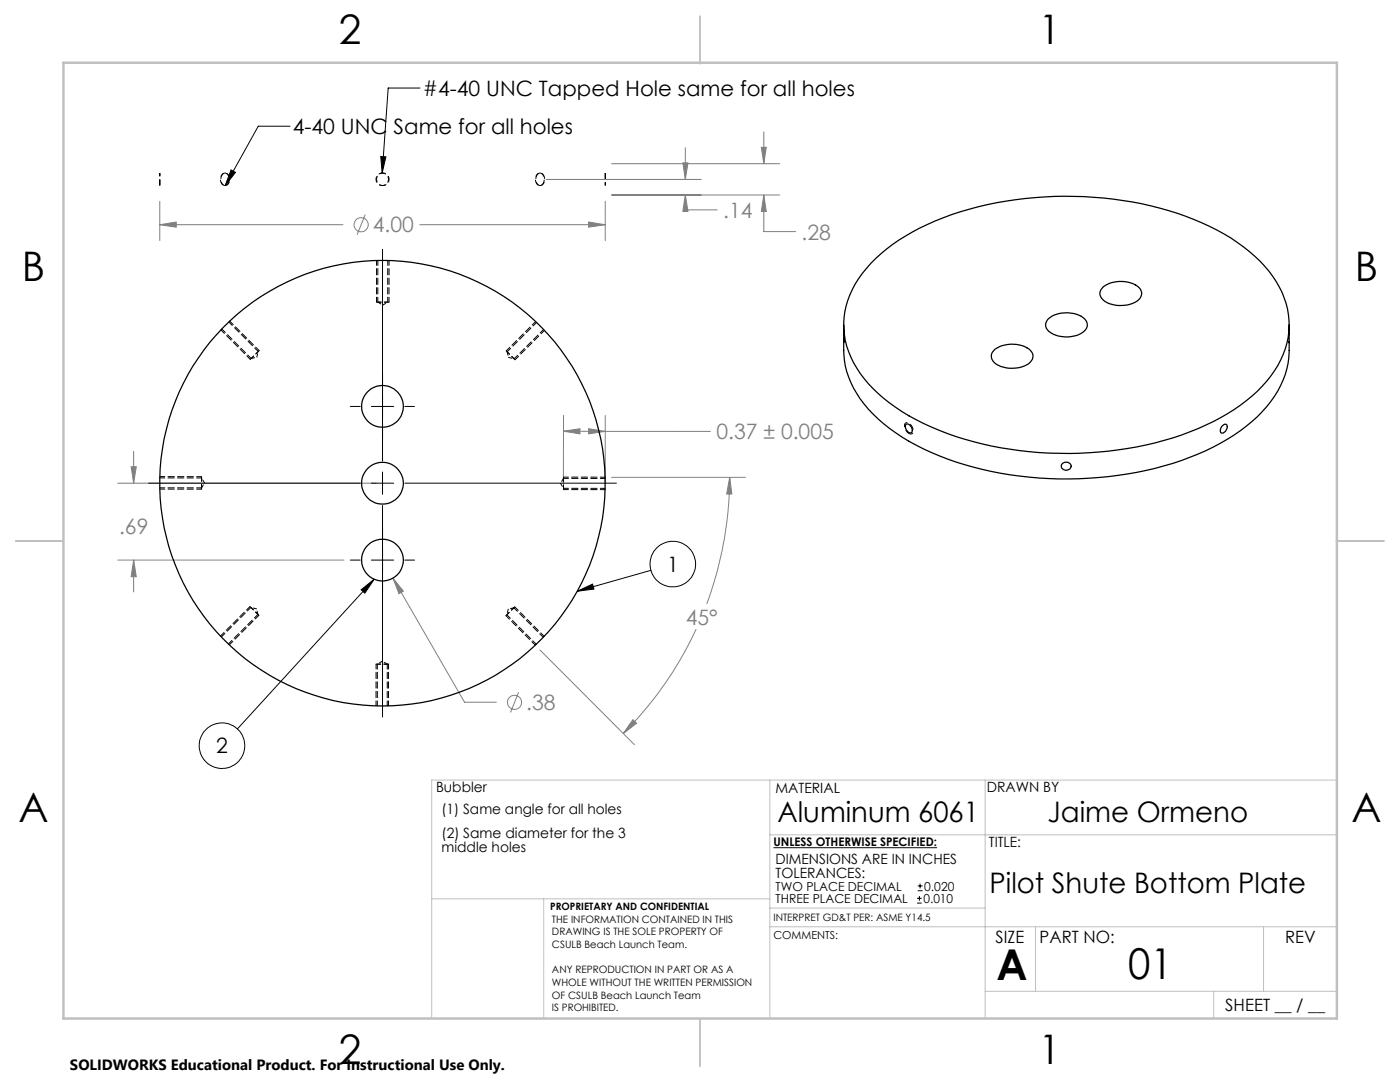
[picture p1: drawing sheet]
<svg xmlns="http://www.w3.org/2000/svg" width="279mm" height="216mm" viewBox="0 0 279 216" stroke-linecap="round" stroke-linejoin="round" font-family="sans-serif">
<g fill="none" stroke="#808080" stroke-width=".2">
<path d="M109 35.8h30.9M122.1 38.9h33.5M122.1 32.7h33.5M136.3 32.5h1l-.5 3.3zM136.8 38.9l.5 3.3h-1zM136.8 38.9v3h6.3M136.8 29.5v6.3M151.9 29.4h1l-.5 3.3zM152.4 38.9l.5 3.3h-1zM152.4 38.9v7.3h6.4M152.4 26.3v6.4M31.9 44.8l3.3-.5v1z"/>
<path d="M31.9 40.2v7.8M31.9 44.8h36.5M72.9 42.8l-1.6 4M83.8 44.8h37M117.5 44.3l3.3 .5-3.3 .5zM120.8 40.2v7.8M23.5 96.4h51.6M26.2 93.1h1l-.5 3.3zM26.7 90.1v6.3M112.5 86l3.2-.5v1.1zM112.5 82.9l-.1 13.5M112.5 86l8.3 .1"/>
<path d="M117.5 85.5l3.3 .6-3.3 .5zM120.8 82.9v13.5M120.8 86.1h21M122.1 95.2h26.7M145.6 95.2l.4 3.4h-1zM145.6 95.2a72.3 72.3 0 0 1-4.6 25.3M23.5 111.8h45.2M26.7 111.8l.5 3.3h-1zM26.7 111.8v6.3M78.4 115.4l2.1 2.6-.9 .5zM78.4 115.4l14.3 24.7h6.4M103.5 138.1l-1.6 4.1"/>
<path d="M107.7 129.7l18.9 18.9M138.9 125.6a72.2 72.2 0 0 1-14.5 20.8M126.3 143.6l.7 .7-2.6 2.1z"/>
<circle cx="72.1" cy="44.8" r="1.41"/>
<circle cx="102.7" cy="140.1" r="1.41"/>
</g>
<g fill="none" stroke="#000" stroke-width=".2">
<path d="M83.8 17.6h-6.3l-1.2 16.9M46.1 33.9l.9 .5-2.1 2.6zM57.9 25.2h-6.4l-6.6 11.8M76 31.2l1 .1-.7 3.2zM76.3 49.7v42.3M29.7 96.4h42.2M69.9 81.1h2M74.1 96.4h4.5M74.1 81.1h4.5M76.3 94.2v4.4M80.8 96.4h42.2M80.8 81.1h1.9"/>
<path d="M69.9 111.8h2M72.1 117.7l2.6-2.1-1.9 2.8zM74.1 111.8h4.5M74.7 115.6l-27.3 29.9M76.3 100.9v42.2M80.8 111.8h1.9M115.2 118l3.1-1.4 .2 .9zM129.9 113.8l-14.7 4.2M154.4 169.2h32.6M183 179.2h.9M183.2 177.7h.9M183.2 176.8h.9"/>
<path d="M183.5 178.8v.9M183.6 176.3v1M183 180.2h.9"/>
<circle cx="134.3" cy="112.6" r="4.6"/>
<circle cx="44.3" cy="148.8" r="4.6"/>
</g>
<path d="M76.3 34.5a1.24 1.24 0 0 0-1.1 1.9 1.24 1.24 0 0 0 2.1 .1 1.24 1.24 0 0 0-.9-2h-.1M76.4 37a1.24 1.24 0 0 1-1.1-1.8 1.24 1.24 0 0 1 2.1-.1 1.24 1.24 0 0 1-.8 1.9h-.2" fill="none" stroke="#000" stroke-width=".2" stroke-dasharray="1.3 .6" stroke-dashoffset=".5" stroke-linecap="butt"/>
<path d="M31.9 37v-2.5v2.5M44.9 34.5a1.31 1.31 0 0 0-.9 1.3 1.31 1.31 0 0 0 .9 1.2 1.33 1.33 0 0 0 .9-1.2 1.33 1.33 0 0 0-.9-1.3M45 37a1.31 1.31 0 0 1-.9-1.2 1.31 1.31 0 0 1 .9-1.3 1.33 1.33 0 0 1 .8 1.3 1.33 1.33 0 0 1-.8 1.2M107.7 34.5a1.31 1.31 0 0 0-.8 1.3 1.31 1.31 0 0 0 .9 1.2 1.33 1.33 0 0 0 .8-1.2 1.33 1.33 0 0 0-.9-1.3M107.8 37a1.31 1.31 0 0 1-.9-1.2 1.31 1.31 0 0 1 1-1.3 1.33 1.33 0 0 1 .8 1.3 1.33 1.33 0 0 1-.9 1.2M120.8 34.5v2.5v-2.5" fill="none" stroke="#000" stroke-width=".2" stroke-dasharray="1.3 .6" stroke-dashoffset=".1" stroke-linecap="butt"/>
<path d="M181.4 86.5a1.52 1.52 0 0 1-.7-2.1 1.48 1.48 0 0 1 1.5 1.8 .52 .52 0 0 1-.8 .3" fill="none" stroke="#000" stroke-width=".2" stroke-dasharray="1.3 .6" stroke-dashoffset=".4" stroke-linecap="butt"/>
<path d="M153.6 155.6v47.6M196.6 155.6v47.6M266.8 155.6h-180.7v47.6M86.1 179.4h67.5M108.5 179.4v23.8M153.6 166.6h113.2M153.6 184.9h113.1M153.6 181.2h43M196.6 197.8h70.1M206.7 184.9v12.9M242.2 197.8v5.4M252.2 184.9v12.9" fill="none" stroke="#c0c0c0" stroke-width=".2"/>
<path d="M139.7 3.2v9.5M3.1 107.9h9.6M266.7 107.9h9.5M139.7 203.2v9.6" fill="none" stroke="#c0c0c0" stroke-width=".25"/>
<path d="M12.7 12.5h254.1v190.7h-254.1z" fill="none" stroke="#c0c0c0" stroke-width=".5"/>
<g fill="none" stroke="#000" stroke-width=".2" stroke-dasharray="1.3 .6" stroke-dashoffset=".3">
<path d="M75.2 52l-.1 8.3M77.6 52v8.3M44.1 65.8l5.9 5.9M45.8 64.1l5.9 5.9M50 71.7l1.7-1.7M75.1 60.3h2.5M101 70l1.8 1.8M106.9 64.1l-5.9 5.9M108.7 65.9l-5.9 5.9M31.9 97.6h8.3M31.9 95.1h8.3M40.2 97.6v-2.5"/>
<path d="M112.5 95.2v2.5M120.8 97.7h-8.3M120.8 95.2h-8.3M44 126.9l5.9-5.9M45.8 128.7l5.9-5.9M51.7 122.8l-1.8-1.8M77.5 132.5h-2.4M102.7 121.1l-1.7 1.8M106.8 128.7l-5.8-5.8M108.6 127l-5.9-5.9M75 140.8l.1-8.3M77.5 140.8v-8.3"/>
</g>
<path d="M78.4 115.4l1.2 3.1 .9-.5zM117.5 85.5l3.3 .6-3.3 .5zM112.5 86l3.2-.5v1.1zM126.3 143.6l.7 .7-2.6 2.1zM145.6 95.2l.4 3.4h-1zM26.2 93.1h1l-.5 3.3zM26.7 111.8l.5 3.3h-1zM117.5 44.3l3.3 .5-3.3 .5zM31.9 44.8l3.3-.5v1zM136.8 38.9l.5 3.3h-1zM136.3 32.5h1l-.5 3.3zM151.9 29.4h1l-.5 3.3zM152.4 38.9l.5 3.3h-1z" fill="#808080"/>
<path d="M72.1 117.7l2.6-2.1-1.9 2.8zM115.2 118l3.1-1.4 .2 .9zM76 31.2l1 .1-.7 3.2zM46.1 33.9l.9 .5-2.1 2.6z" fill="#000"/>
<g fill="none" stroke="#000" stroke-width=".25">
<path d="M173.8 52.6a42.7 42.7 0 0 1 19.6-10.8 72.5 72.5 0 0 1 44.8 2 36.8 36.8 0 0 1 15 10.3 16.2 16.2 0 0 1 .4 20.9 35.5 35.5 0 0 1-16.2 11.2 72.2 72.2 0 0 1-50-.3 35.6 35.6 0 0 1-15.7-11.4 16 16 0 0 1 .3-19.9zM220.2 57.2a6.1 6.1 0 0 1 7.2 .2 1.76 1.76 0 0 1-.9 2.9 6.2 6.2 0 0 1-6.3-.4 1.63 1.63 0 0 1 0-2.7zM168.4 64.8v3.5v-.9M198.5 69.7a6.1 6.1 0 0 1 7.2 .3 1.76 1.76 0 0 1-.9 2.8 6.2 6.2 0 0 1-6.3-.4 1.68 1.68 0 0 1 0-2.7zM209.1 63.7a6 6 0 0 1 7.4 0 1.73 1.73 0 0 1-.8 2.9 6 6 0 0 1-6.7-.8 1.54 1.54 0 0 1 .1-2.1zM257.3 64.8v3.6v-.2a18.5 18.5 0 0 1-6.4 14.9 45.8 45.8 0 0 1-20.4 10.4 72.9 72.9 0 0 1-43.1-2.6 35.6 35.6 0 0 1-15.7-11.3 16.9 16.9 0 0 1-3.3-11.4M180.8 84.7a1.09 1.09 0 0 1 1.3 1.2l-.1 .2a.68 .68 0 0 1-.7 .2 .68 .68 0 0 1-.4-.5l-.2-.6zM211.9 92.6a.94 .94 0 0 1 1.3-.3 .94 .94 0 0 1 .4 1.2 1.01 1.01 0 0 1-1.2 .3 1.01 1.01 0 0 1-.6-1zM243.8 85.1a.75 .75 0 0 1 1-.3 1.23 1.23 0 0 1-1.1 1.6 .88 .88 0 0 1 .1-1.3z"/>
<circle cx="76.3" cy="96.4" r="44.5"/>
<circle cx="76.3" cy="96.4" r="4.2"/>
<circle cx="76.3" cy="81.1" r="4.2"/>
<circle cx="76.3" cy="111.8" r="4.2"/>
</g>
<g fill="none" stroke="#000" stroke-width=".2" stroke-dasharray="1.3 .6" stroke-dashoffset=".6">
<path d="M50.1 71.5l1.4-1.4M50.1 71.5l1.2-.2M51.3 71.3l.2-1.2M75.4 60.3h2M75.4 60.3l1 .6M76.4 60.9l1-.6M101.2 70.2l1.4 1.4M101.2 70.2l.3 1.1M101.5 71.3l1.1 .3M40.2 97.3v-1.9M40.2 97.3l.6-.9M40.8 96.4l-.6-1"/>
<path d="M111.9 96.4l.6 1M112.5 95.5v1.9M112.5 95.5l-.6 .9M51.2 121.5l-1.1-.3M51.5 122.6l-1.4-1.4M51.5 122.6l-.3-1.1M76.3 131.9l-1 .6M77.3 132.5h-2M77.3 132.5l-1-.6M101.4 121.6l-.2 1.1M102.6 121.3l-1.4 1.4M102.6 121.3l-1.2 .3"/>
</g>
<g fill="none" stroke="#000" stroke-width=".2" stroke-dasharray="1.3 .6" stroke-dashoffset=".3">
<path d="M75.4 52v8.3M44.3 65.6l5.8 5.9M51.5 70.1l-5.8-5.9M77.4 60.3v-8.3M102.6 71.6l5.9-5.9M107.1 64.3l-5.9 5.9M31.9 97.3h8.3M40.2 95.4h-8.3M112.5 97.4h8.3M120.8 95.5h-8.3M45.6 128.5l5.9-5.9M50.1 121.2l-5.9 5.9"/>
<path d="M75.3 132.5v8.4M101.2 122.7l5.8 5.9M108.4 127.2l-5.8-5.9M77.3 140.9v-8.4"/>
</g>
<g font-size="8.5">
<text x="198.9" y="195.5">A</text>
<text x="225.1" y="195.4">01</text>
</g>
<g font-size="8.1">
<text x="67.6" y="8.9">2</text>
<text x="207.3" y="8.9">1</text>
<text x="4.4" y="56.2">B</text>
<text x="270.4" y="56.2">B</text>
<text x="3.7" y="164.1">A</text>
<text x="269.7" y="164.1">A</text>
<text x="67.6" y="212.4">2</text>
<text x="207.3" y="212.4">1</text>
</g>
<g font-size="5.6">
<text x="155.2" y="164.1">Aluminum 6061</text>
<text x="209.1" y="164.1">Jaime Ormeno</text>
<text x="197.5" y="178.2">Pilot Shute Bottom Plate</text>
</g>
<g font-size="4.2">
<text x="84.4" y="19.2">#4-40 UNC Tapped Hole same for all holes</text>
<text x="58.4" y="26.8">4-40 UNC Same for all holes</text>
<text x="133.1" y="114.1">1</text>
<text x="43.2" y="150.3">2</text>
</g>
<g font-size="4.2" fill="#808080">
<text x="74.4" y="46.4">4.00</text>
<text x="144.3" y="43.4">.14</text>
<text x="160" y="47.8">.28</text>
<text x="143" y="87.7">0.37 ± 0.005</text>
<text x="23.8" y="106.5">.69</text>
<text x="136.9" y="124.6">45°</text>
<text x="105" y="141.7">.38</text>
</g>
<g font-size="3.4">
<text x="198.7" y="188.1">SIZE</text>
<text x="207.5" y="188.1">PART NO:</text>
<text x="256.5" y="188.2">REV</text>
<text x="244.5" y="201.7">SHEET __ / __</text>
</g>
<text font-size="3" x="14" y="213.5">SOLIDWORKS Educational Product. For Instructional Use Only.</text>
<g font-size="2.8">
<text x="87" y="158.1">Bubbler</text>
<text x="154.8" y="158.1">MATERIAL</text>
<text x="196.9" y="158.1">DRAWN BY</text>
<text x="88.1" y="162.4">(1) Same angle for all holes</text>
<text x="88.1" y="167.2">(2) Same diameter for the 3</text>
<text x="88.1" y="170">middle holes</text>
<text x="154.8" y="172.3">DIMENSIONS ARE IN INCHES</text>
<text x="197.4" y="169.1">TITLE:</text>
<text x="154.8" y="175.2">TOLERANCES:</text>
</g>
<g font-size="2.5">
<text x="154.8" y="177.7">TWO PLACE DECIMAL</text>
<text x="184.5" y="177.7">0.020</text>
<text x="154.8" y="180.2">THREE PLACE DECIMAL</text>
<text x="184.3" y="180.2">0.010</text>
</g>
<text font-size="2.4" x="154.4" y="168.9">UNLESS OTHERWISE SPECIFIED:</text>
<text font-size="2.2" x="154.4" y="187.3">COMMENTS:</text>
<g font-size="2">
<text x="109.8" y="181.5">PROPRIETARY AND CONFIDENTIAL</text>
<text x="110.2" y="184.1">THE INFORMATION CONTAINED IN THIS</text>
<text x="154.4" y="183.7">INTERPRET GD&amp;T PER: ASME Y14.5</text>
<text x="110.2" y="186.6">DRAWING IS THE SOLE PROPERTY OF</text>
<text x="110.2" y="189.2">CSULB Beach Launch Team.</text>
<text x="110.2" y="194.2">ANY REPRODUCTION IN PART OR AS A</text>
<text x="110.2" y="196.7">WHOLE WITHOUT THE WRITTEN PERMISSION</text>
<text x="110.2" y="199.3">OF CSULB Beach Launch Team</text>
<text x="110.2" y="201.8">IS PROHIBITED.</text>
</g>
</svg>
